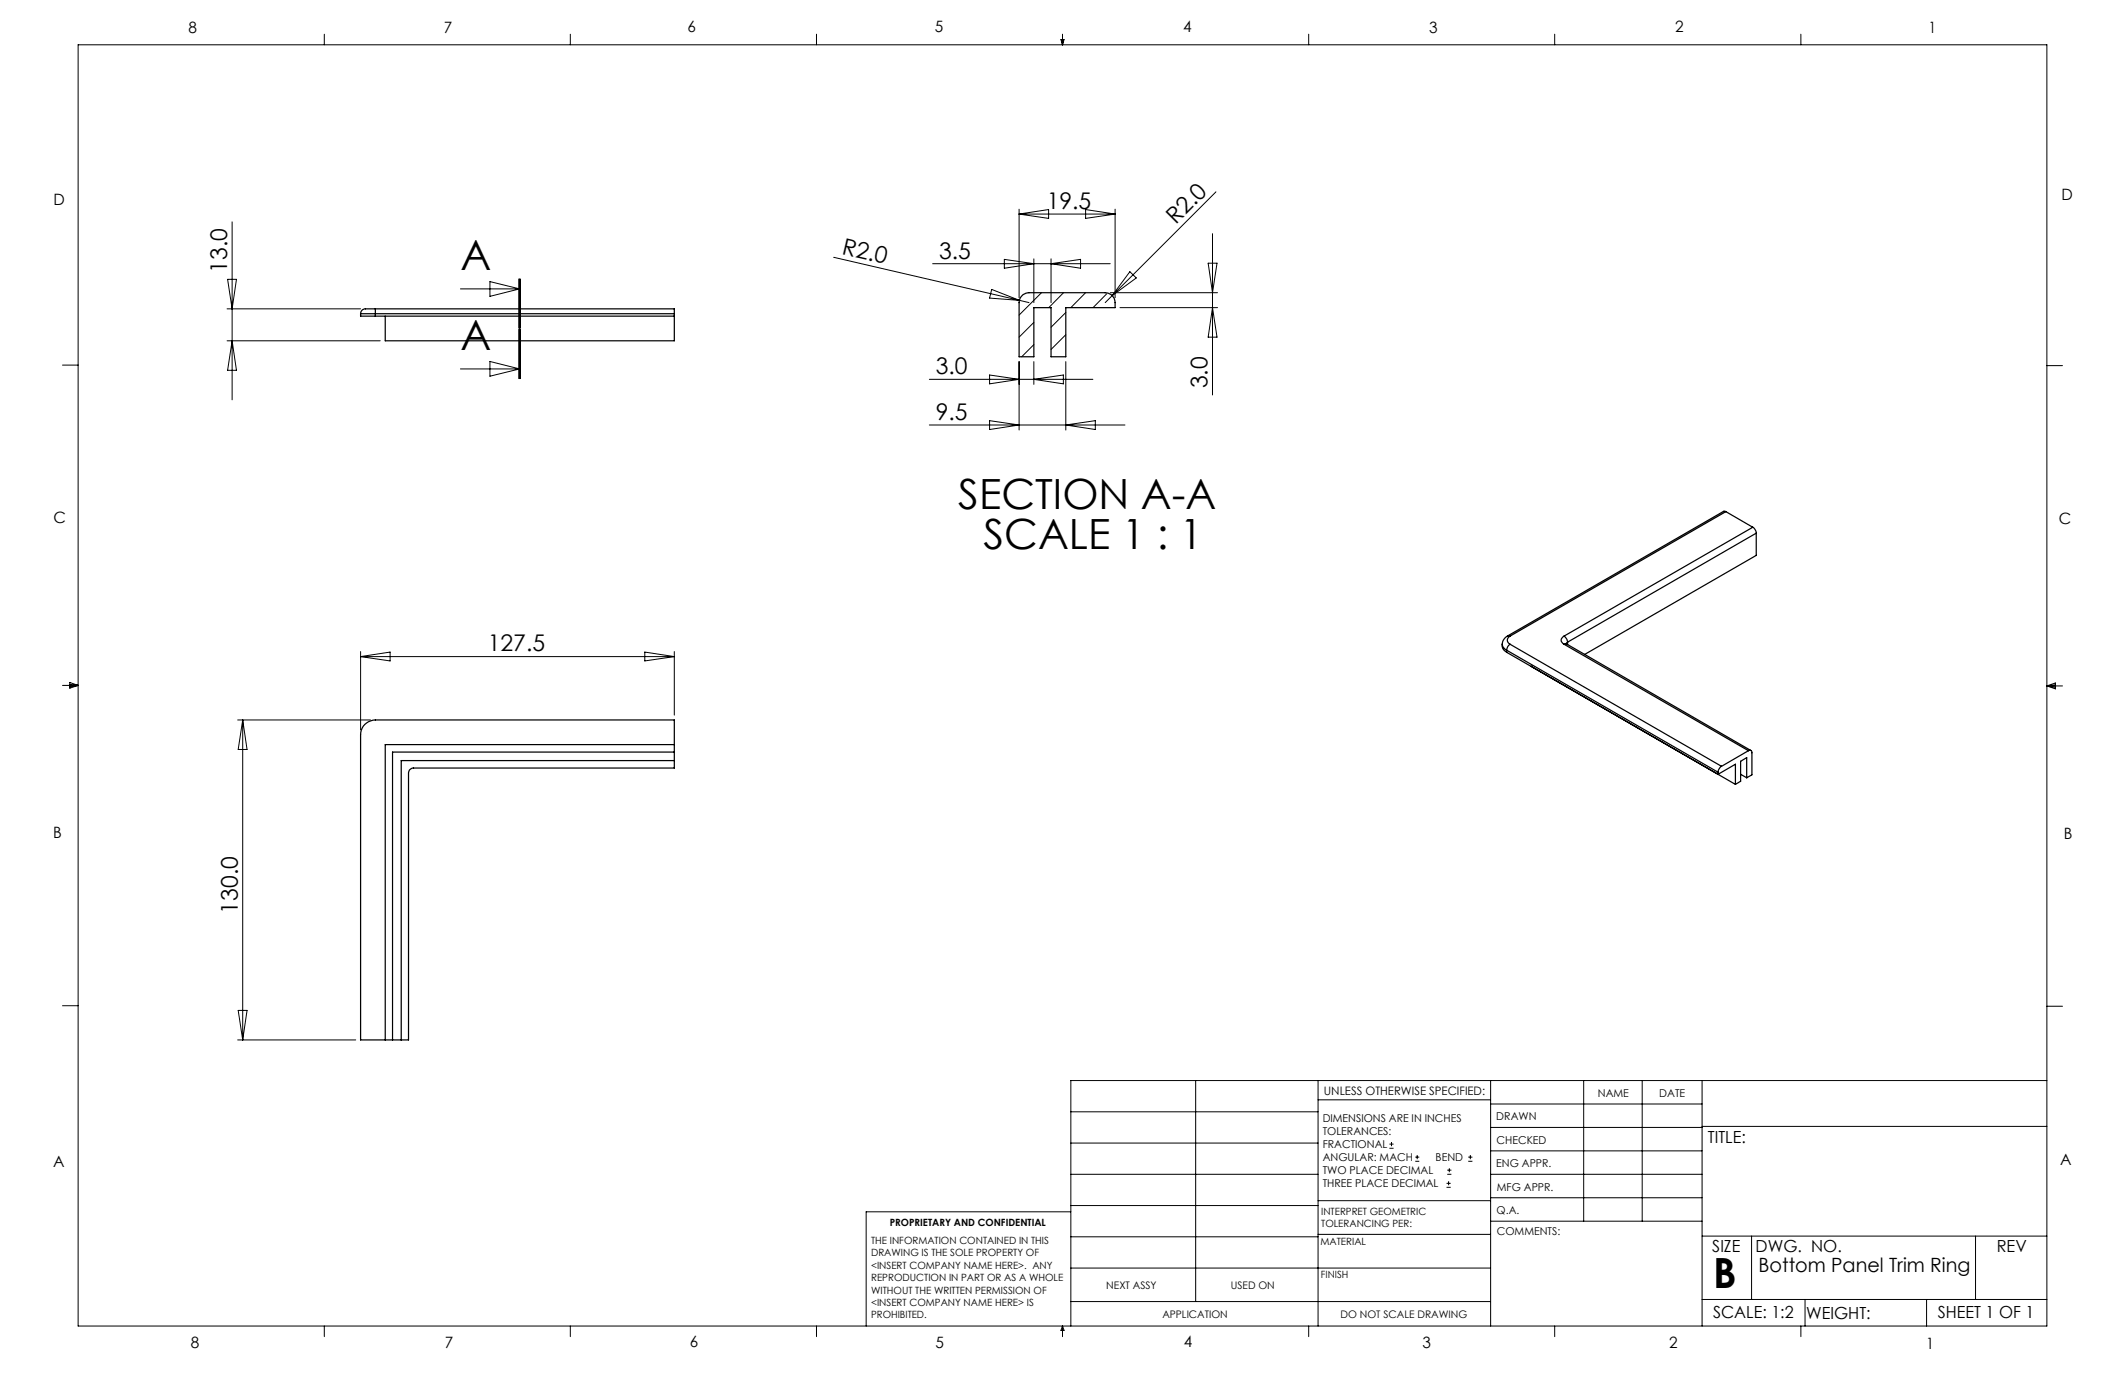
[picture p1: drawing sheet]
<svg xmlns="http://www.w3.org/2000/svg" width="432mm" height="279mm" viewBox="0 0 432 279" stroke-linecap="round" stroke-linejoin="round" font-family="sans-serif">
<g fill="none" stroke="#000" stroke-width=".2">
<path d="M15.9 9.1h400v260.4h-400zM65.9 6.9v2.2M115.9 6.9v2.2M165.9 6.9v2.2M215.6 8h.6l-.3 1.1zM215.7 8l.2 1.1M215.9 6.9v2.2M216 8l-.1 1.1M265.9 6.9v2.2M315.9 6.9v2.2M365.9 6.9v2.2M247.1 39l-22.5 22.5"/>
<path d="M46.2 56.8h1.8l-.8 6zM47.2 45.1v36.1M93.6 58.7h12M99.6 57.2l6 1.5-6 1.5zM105.4 56.7v10M105.6 56.7v10M105.8 56.7v10M169.4 52.3l37.8 8.7M189.5 53.6h36.1M201.5 58.8l5.7 2.2-6.1-.4zM204.1 52.7l6 .9-6 .9zM207.1 42.5v18"/>
<path d="M207.1 43.5h19.5M207.1 43.5l6-.9v1.8zM210.1 52.6v8.9M211.6 59.5l-4.5 4.5M213.6 52.6v8.9M213.6 53.6l6-.9v1.8zM216.1 59.5l-3 3M220.6 42.6l6 .9-6 .9zM220.6 59.5l-3 3M224.9 59.7l-2.8 2.8M225.6 59.5h21.8M226.6 42.5v18"/>
<path d="M229.6 55.2l1.3 1.3-4.9 3.6zM245.5 53.5h1.8l-.9 6zM246.4 47.5v32.8M12.7 74.2h3.2M46.1 62.8h27.2M46.1 69.3h31.2M47.2 69.3l.8 5.9h-1.8zM93.6 75h12M99.6 73.4l6 1.6-6 1.4zM105.4 66.9v10M105.6 66.9v10M105.8 66.9v10z"/>
<path d="M188.8 77.1h33.3M201.1 76.2l6 .9-6 .9zM207.1 73.5v13.9M207.2 61l1.9 .5M210.1 73.5v4.6M210.1 77.1l6-.9v1.8zM210.1 65.5l-3 3M210.1 70l-2.5 2.5M216.6 73.5v13.9M216.6 63.5l-3 3M216.6 68l-3 3M227.6 62.5h19.8"/>
<path d="M246.4 62.5l.9 6h-1.8zM415.9 74.3h3.2M188.8 86.4h39.8M201.1 85.5l6 .9-6 .9zM216.6 86.4l6-.9v1.8zM12.7 139.3h3.2M14.2 139.1l1.7 .2M14.2 138.7l1.7 .6-1.7 .5zM15.9 139.3l-1.7 .3M73.3 132.4v15.9M73.3 133.4h63.7M73.3 133.4l6-.9v1.8z"/>
<path d="M131 132.5l6 .9-6 .9zM137 132.4v12.9M415.9 139.4h3.2M415.9 139.4l1.8-.6v1.2zM415.9 139.4l1.8 .3M417.7 139.2l-1.8 .2M48.3 146.3h27M49.3 146.3v65M49.3 146.3l.9 6h-1.8zM12.7 204.4h3.2M48.3 211.3h24M48.4 205.3h1.8l-.9 6z"/>
<path d="M243 219.6v44.9M267.8 219.6v49.9M302.9 219.6v49.9M321.8 219.6v28.5M333.7 219.6v28.5M345.9 219.6v49.9M415.9 204.5h3.2M415.9 219.6h-198.3v49.9M217.6 238.6h50.2M217.6 232.3h50.2M217.6 225.9h50.2M267.8 223.5h35.1"/>
<path d="M282.3 233.3h.9M282.3 232.5h.9M282.8 232.1v.8M287.6 236h.8M287.6 235.1h.8M288 234.7v.8M294.1 238.6h.8M294.1 237.8h.8M294.5 237.4v.8M298.3 236h.9M298.3 235.1h.9M298.8 234.7v.8"/>
<path d="M302.9 238.6h43M302.9 233.9h43M302.9 229.1h43M302.9 224.3h43M345.9 228.9h70M217.6 257.7h85.3M217.6 251.3h50.2M217.6 245h50.2M217.6 246.2h-41.6v23.3M267.8 250.8h35.1M267.8 244h35.1M293.9 241.3h.9"/>
<path d="M293.9 240.5h.9M294.4 240v.8M302.9 248.1h43M302.9 243.4h43M345.9 251.2h70M355.9 251.2v12.9M401.4 251.2v12.9M65.9 269.5v2.1M115.9 269.5v2.1M165.9 269.5v2.1M215.9 269.5v2.1M215.9 269.5l.3 .8h-.6z"/>
<path d="M217.6 264.5h85.3M265.9 269.5v2.1M315.9 269.5v2.1M345.9 264.1h70M365.9 269.5v2.1M366.8 264.1v5.4M391.5 264.1v5.4"/>
</g>
<path d="M105.6 56.7v20.2" fill="none" stroke="#000" stroke-width=".2" stroke-dasharray="6.3 1.3 1.3 1.3" stroke-dashoffset="3.2"/>
<g fill="none" stroke="#000" stroke-width=".25">
<path d="M73.3 63.7h3M73.3 63.7v.5h3M76.3 62.8v.9M76.3 62.8h60.7v.9M76.3 62.8h-1.7a1.09 1.09 0 0 0-1.3 .9M76.3 63.7v.5M76.3 63.7h60.7M76.3 64.2h60.7M137 63.7v5.6h-58.7v-5.1M207.7 60.1l.8-.5 .6-.1h15.5a2.05 2.05 0 0 1 2 2v1h-10v10h-3v-10h-3.5v10h-3v-11l.2-.9zM350.7 104l-.4-.1-43.9 25.3M350.7 104l-43.9 25.3"/>
<path d="M350.7 104l5.5 3.1M356.2 107.1a1.62 1.62 0 0 1 .7 1.2M356.2 107.1l-38.4 22.2M356.9 108.3l-38.4 22.2M356.9 108.3v4.6l-34.9 20.1M305.3 130.9a1.51 1.51 0 0 0 .8 1.6M306.1 132.1l43 24.8M306.1 132.5l46.5 26.9M306.1 132.1v.4M306.4 129.2a1.58 1.58 0 0 0-1.1 1.4 1.58 1.58 0 0 0 .8 1.5M306.4 129.2l.4 .1M306.8 130.9a1.62 1.62 0 0 0-.7 1.2"/>
<path d="M306.8 129.3a.89 .89 0 0 0-.5 .8 .89 .89 0 0 0 .5 .8M306.8 130.9l43 24.8M311.1 135.4h.1M317.8 129.3a.87 .87 0 0 0-.6 .8 .87 .87 0 0 0 .6 .8M317.8 129.3a1.6 1.6 0 0 1 .7 1.2M317.8 130.9l37.5 21.6M318.2 130.8h.1M318.3 130.8l-.5 .1M318.3 130.8l37.5 21.7M318.5 130.5l-.3 .3M318.5 130.5v.5M74.2 147.2l.7-.6 1.4-.3h60.7v9.8h-53a1.02 1.02 0 0 0-1 1v54.2h-9.7v-62l.3-1.3z"/>
<path d="M137 151.3h-58.7v60M137 154.6h-55.5v56.7M137 152.8h-57.2v58.5M349.1 156.9v.4l3.5-2v4.1M349.8 155.7a1.62 1.62 0 0 0-.7 1.2M353.7 157.3l1.2 .7M354.9 158v-4l-1.2 .7v4l-1.1 .7M355.3 152.5a.44 .44 0 0 1 .5 0 .44 .44 0 0 1 .2 .5v4.4l-1.1 .6M355.3 152.5l-5.5 3.2"/>
</g>
<g font-size="8.5">
<text x="93.6" y="54.8">A</text>
<text x="93.6" y="71.1">A</text>
<text x="194.7" y="103.4">SECTION A-A</text>
<text x="199.8" y="111.6">SCALE 1 : 1</text>
<text x="348.1" y="261.8">B</text>
</g>
<g font-size="4.7">
<text x="212.7" y="42.5">19.5</text>
<text x="238.9" y="45.8" transform="rotate(-45 238.9 45.8)">R2.0</text>
<text x="170.9" y="51.6" transform="rotate(13 170.9 51.6)">R2.0</text>
<text x="190.8" y="52.6">3.5</text>
<text x="46.2" y="55.4" transform="rotate(-90 46.2 55.4)">13.0</text>
<text x="190.1" y="76.1">3.0</text>
<text x="245.4" y="78.9" transform="rotate(-90 245.4 78.9)">3.0</text>
<text x="190.1" y="85.3">9.5</text>
<text x="99.1" y="132.4">127.5</text>
<text x="48.3" y="185.6" transform="rotate(-90 48.3 185.6)">130.0</text>
</g>
<text font-size="4" x="357.3" y="258.5">Bottom Panel Trim Ring</text>
<g font-size="3.4">
<text x="347.1" y="232.3">TITLE:</text>
<text x="347.9" y="254.3">SIZE</text>
<text x="356.7" y="254.4">DWG. NO.</text>
<text x="405.7" y="254.5">REV</text>
<text x="348.1" y="267.9">SCALE: 1:2</text>
<text x="367" y="268">WEIGHT:</text>
<text x="393.8" y="267.9">SHEET 1 OF 1</text>
</g>
<g font-size="3.2">
<text x="38.3" y="6.7">8</text>
<text x="90.2" y="6.7">7</text>
<text x="139.7" y="6.5">6</text>
<text x="190" y="6.5">5</text>
<text x="240.4" y="6.5">4</text>
<text x="290.4" y="6.7">3</text>
<text x="340.4" y="6.5">2</text>
<text x="391.9" y="6.7">1</text>
<text x="10.9" y="41.6">D</text>
<text x="418.9" y="40.7">D</text>
<text x="10.9" y="106.3">C</text>
<text x="418.4" y="106.4">C</text>
<text x="10.8" y="170.2">B</text>
<text x="419.4" y="170.6">B</text>
<text x="10.8" y="237.2">A</text>
<text x="418.6" y="236.8">A</text>
<text x="38.8" y="273.8">8</text>
<text x="90.4" y="273.8">7</text>
<text x="140.2" y="273.8">6</text>
<text x="190.1" y="273.9">5</text>
<text x="240.5" y="273.8">4</text>
<text x="289" y="273.9">3</text>
<text x="339.1" y="273.8">2</text>
<text x="391.4" y="274.1">1</text>
</g>
<text font-size="2.4" x="269" y="222.4">UNLESS OTHERWISE SPECIFIED:</text>
<g font-size="2.2">
<text x="268.8" y="228">DIMENSIONS ARE IN INCHES</text>
<text x="304.1" y="227.7">DRAWN</text>
<text x="324.7" y="222.9">NAME</text>
<text x="337.2" y="222.9">DATE</text>
<text x="268.8" y="230.6">TOLERANCES:</text>
<text x="268.8" y="233.3">FRACTIONAL</text>
<text x="304.1" y="232.6">CHECKED</text>
<text x="268.8" y="236">ANGULAR: MACH</text>
<text x="268.8" y="238.6">TWO PLACE DECIMAL</text>
<text x="291.7" y="236">BEND</text>
<text x="304" y="237.2">ENG APPR.</text>
<text x="268.8" y="241.3">THREE PLACE DECIMAL</text>
<text x="304.2" y="241.9">MFG APPR.</text>
<text x="304.1" y="246.7">Q.A.</text>
<text x="304.1" y="250.9">COMMENTS:</text>
</g>
<g font-size="2.1">
<text x="224.8" y="262">NEXT ASSY</text>
<text x="250.1" y="261.9">USED ON</text>
<text x="236.2" y="267.8">APPLICATION</text>
<text x="272.4" y="267.8">DO NOT SCALE DRAWING</text>
</g>
<g font-size="2">
<text x="180.8" y="249.2">PROPRIETARY AND CONFIDENTIAL</text>
<text x="268.5" y="246.8">INTERPRET GEOMETRIC</text>
<text x="268.5" y="249.4">TOLERANCING PER:</text>
<text x="177" y="252.8">THE INFORMATION CONTAINED IN THIS</text>
<text x="177" y="255.3">DRAWING IS THE SOLE PROPERTY OF</text>
<text x="177" y="257.8">&lt;INSERT COMPANY NAME HERE&gt;. ANY</text>
<text x="268.3" y="252.9">MATERIAL</text>
<text x="177" y="260.3">REPRODUCTION IN PART OR AS A WHOLE</text>
<text x="177" y="262.9">WITHOUT THE WRITTEN PERMISSION OF</text>
<text x="268.4" y="259.7">FINISH</text>
<text x="177" y="265.4">&lt;INSERT COMPANY NAME HERE&gt; IS</text>
<text x="177" y="267.9">PROHIBITED.</text>
</g>
</svg>
